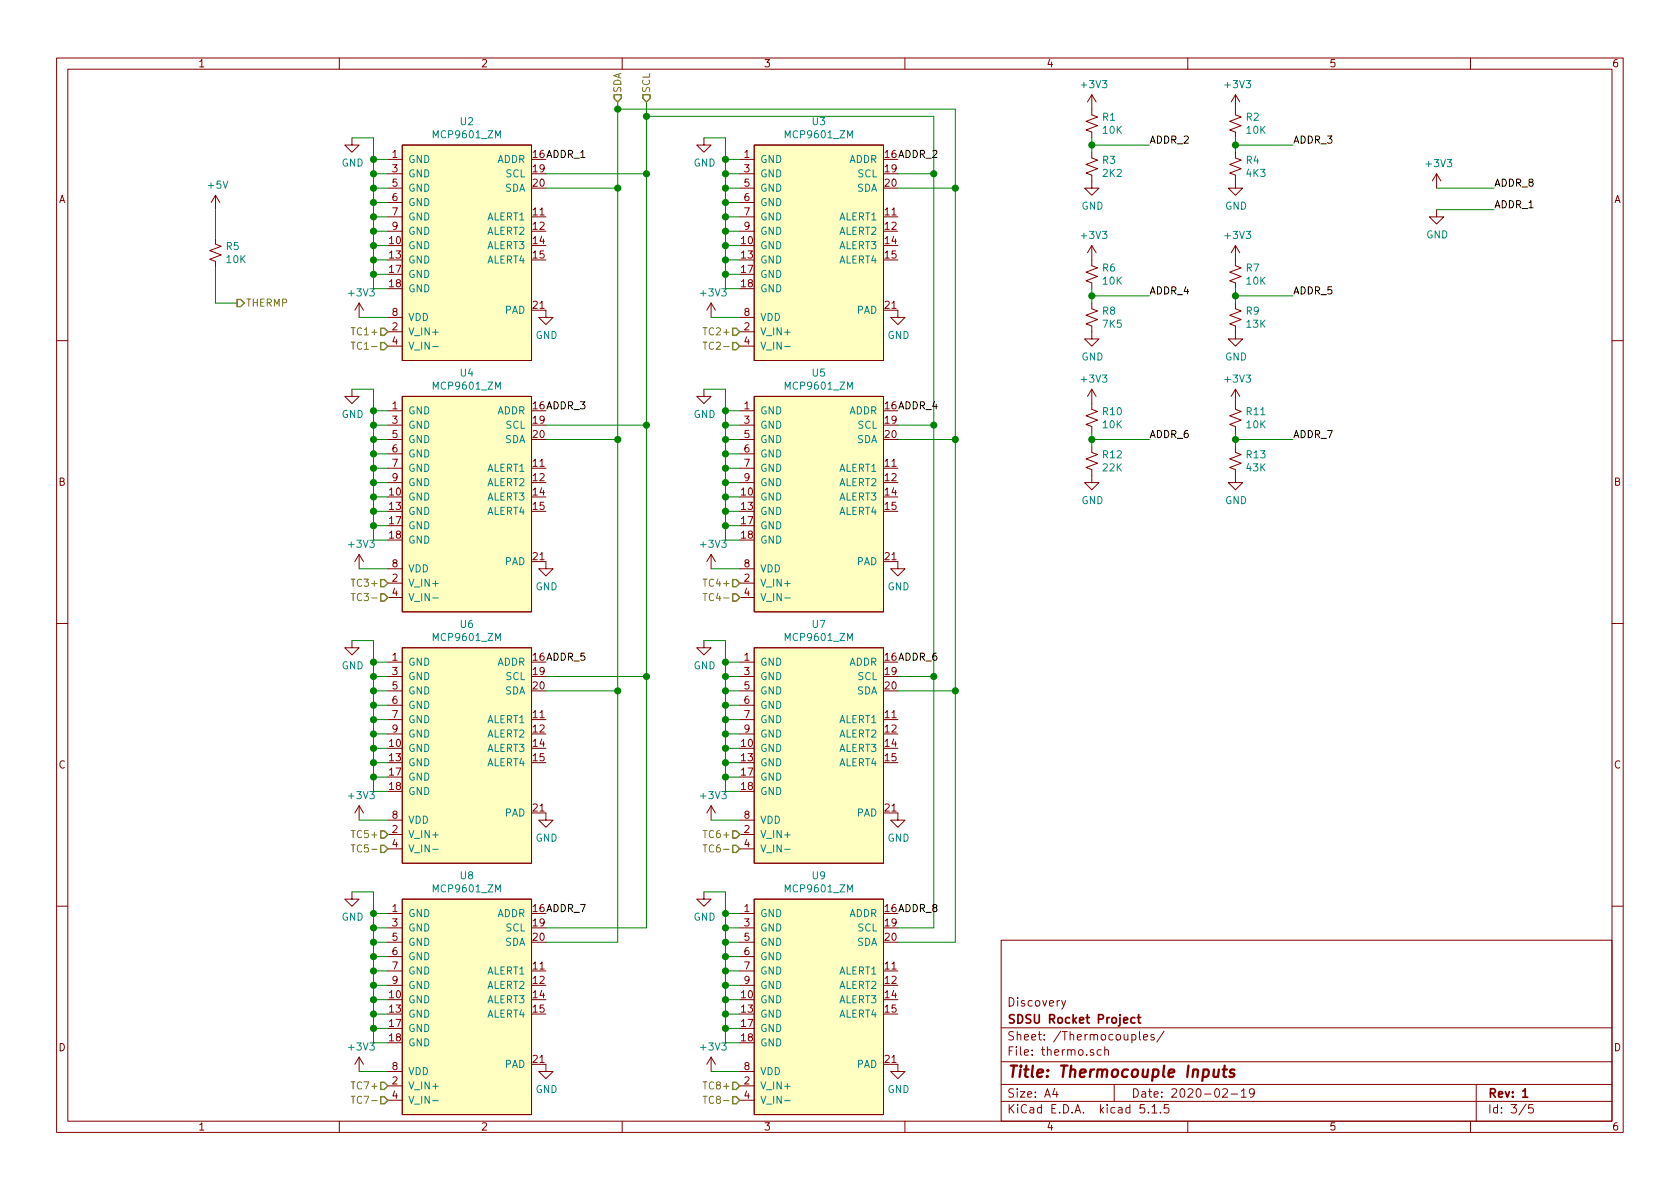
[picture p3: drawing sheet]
EESchema Schematic File Version 4
EELAYER 30 0
EELAYER END
$Descr A4 11693 8268
encoding utf-8
Sheet 3 5
Title "Thermocouple Inputs"
Date "2020-02-19"
Rev "1"
Comp "SDSU Rocket Project"
Comment1 "Discovery"
Comment2 ""
Comment3 ""
Comment4 ""
$EndDescr
$Comp
L thermocouple-board-rescue:MCP9601_ZM-mcb U2
U 1 1
P 3250 1250
AR Path="/5E1FFA2C" Ref="U2"  Part="1" 
AR Path="/5E1D9404/5E1FFA2C" Ref="U2"  Part="1" 
F 0 "U2" H 3250 1665 50  0000 C CNN
F 1 "MCP9601_ZM" H 3250 1574 50  0000 C CNN
F 2 "Package_DFN_QFN:QFN-20-1EP_5x5mm_P0.65mm_EP3.35x3.35mm" H 3250 1250 50  0001 C CNN
F 3 "" H 3250 1250 50  0001 C CNN
	1    3250 1250
	1    0    0    -1  
$EndComp
$Comp
L power:+3V3 #PWR022
U 1 1
P 2500 2200
F 0 "#PWR022" H 2500 2050 50  0001 C CNN
F 1 "+3V3" H 2515 2373 50  0000 C CNN
F 2 "" H 2500 2200 50  0001 C CNN
F 3 "" H 2500 2200 50  0001 C CNN
	1    2500 2200
	1    0    0    -1  
$EndComp
Wire Wire Line
	2500 2200 2700 2200
Wire Wire Line
	2700 2000 2600 2000
Wire Wire Line
	2600 2000 2600 1900
Wire Wire Line
	2600 950  2450 950 
Wire Wire Line
	2700 1100 2600 1100
Connection ~ 2600 1100
Wire Wire Line
	2600 1100 2600 950 
Wire Wire Line
	2700 1200 2600 1200
Connection ~ 2600 1200
Wire Wire Line
	2600 1200 2600 1100
Wire Wire Line
	2700 1300 2600 1300
Connection ~ 2600 1300
Wire Wire Line
	2600 1300 2600 1200
Wire Wire Line
	2700 1400 2600 1400
Connection ~ 2600 1400
Wire Wire Line
	2600 1400 2600 1300
Wire Wire Line
	2700 1500 2600 1500
Connection ~ 2600 1500
Wire Wire Line
	2600 1500 2600 1400
Wire Wire Line
	2700 1600 2600 1600
Connection ~ 2600 1600
Wire Wire Line
	2600 1600 2600 1500
Wire Wire Line
	2700 1700 2600 1700
Connection ~ 2600 1700
Wire Wire Line
	2600 1700 2600 1600
Wire Wire Line
	2700 1800 2600 1800
Connection ~ 2600 1800
Wire Wire Line
	2600 1800 2600 1700
Wire Wire Line
	2700 1900 2600 1900
Connection ~ 2600 1900
Wire Wire Line
	2600 1900 2600 1800
$Comp
L power:GND #PWR013
U 1 1
P 2450 950
F 0 "#PWR013" H 2450 700 50  0001 C CNN
F 1 "GND" H 2455 777 50  0000 C CNN
F 2 "" H 2450 950 50  0001 C CNN
F 3 "" H 2450 950 50  0001 C CNN
	1    2450 950 
	1    0    0    -1  
$EndComp
$Comp
L Device:R_Small_US R5
U 1 1
P 1500 1750
F 0 "R5" H 1568 1796 50  0000 L CNN
F 1 "10K" H 1568 1705 50  0000 L CNN
F 2 "Resistor_SMD:R_1206_3216Metric_Pad1.42x1.75mm_HandSolder" H 1500 1750 50  0001 C CNN
F 3 "~" H 1500 1750 50  0001 C CNN
	1    1500 1750
	1    0    0    -1  
$EndComp
Wire Wire Line
	1500 1650 1500 1450
$Comp
L power:+5V #PWR018
U 1 1
P 1500 1450
F 0 "#PWR018" H 1500 1300 50  0001 C CNN
F 1 "+5V" H 1515 1623 50  0000 C CNN
F 2 "" H 1500 1450 50  0001 C CNN
F 3 "" H 1500 1450 50  0001 C CNN
	1    1500 1450
	1    0    0    -1  
$EndComp
Wire Wire Line
	1500 1850 1500 2100
Wire Wire Line
	1500 2100 1650 2100
Text HLabel 1650 2100 2    50   Output ~ 0
THERMP
Text HLabel 4300 700  1    50   Input ~ 0
SDA
Text HLabel 4500 700  1    50   Input ~ 0
SCL
$Comp
L thermocouple-board-rescue:MCP9601_ZM-mcb U4
U 1 1
P 3250 3000
AR Path="/5E48DAFD" Ref="U4"  Part="1" 
AR Path="/5E1D9404/5E48DAFD" Ref="U4"  Part="1" 
F 0 "U4" H 3250 3415 50  0000 C CNN
F 1 "MCP9601_ZM" H 3250 3324 50  0000 C CNN
F 2 "Package_DFN_QFN:QFN-20-1EP_5x5mm_P0.65mm_EP3.35x3.35mm" H 3250 3000 50  0001 C CNN
F 3 "" H 3250 3000 50  0001 C CNN
	1    3250 3000
	1    0    0    -1  
$EndComp
$Comp
L power:+3V3 #PWR032
U 1 1
P 2500 3950
F 0 "#PWR032" H 2500 3800 50  0001 C CNN
F 1 "+3V3" H 2515 4123 50  0000 C CNN
F 2 "" H 2500 3950 50  0001 C CNN
F 3 "" H 2500 3950 50  0001 C CNN
	1    2500 3950
	1    0    0    -1  
$EndComp
Wire Wire Line
	2500 3950 2700 3950
Wire Wire Line
	2700 3750 2600 3750
Wire Wire Line
	2600 3750 2600 3650
Wire Wire Line
	2600 2700 2450 2700
Wire Wire Line
	2700 2850 2600 2850
Connection ~ 2600 2850
Wire Wire Line
	2600 2850 2600 2700
Wire Wire Line
	2700 2950 2600 2950
Connection ~ 2600 2950
Wire Wire Line
	2600 2950 2600 2850
Wire Wire Line
	2700 3050 2600 3050
Connection ~ 2600 3050
Wire Wire Line
	2600 3050 2600 2950
Wire Wire Line
	2700 3150 2600 3150
Connection ~ 2600 3150
Wire Wire Line
	2600 3150 2600 3050
Wire Wire Line
	2700 3250 2600 3250
Connection ~ 2600 3250
Wire Wire Line
	2600 3250 2600 3150
Wire Wire Line
	2700 3350 2600 3350
Connection ~ 2600 3350
Wire Wire Line
	2600 3350 2600 3250
Wire Wire Line
	2700 3450 2600 3450
Connection ~ 2600 3450
Wire Wire Line
	2600 3450 2600 3350
Wire Wire Line
	2700 3550 2600 3550
Connection ~ 2600 3550
Wire Wire Line
	2600 3550 2600 3450
Wire Wire Line
	2700 3650 2600 3650
Connection ~ 2600 3650
Wire Wire Line
	2600 3650 2600 3550
$Comp
L power:GND #PWR026
U 1 1
P 2450 2700
F 0 "#PWR026" H 2450 2450 50  0001 C CNN
F 1 "GND" H 2455 2527 50  0000 C CNN
F 2 "" H 2450 2700 50  0001 C CNN
F 3 "" H 2450 2700 50  0001 C CNN
	1    2450 2700
	1    0    0    -1  
$EndComp
$Comp
L thermocouple-board-rescue:MCP9601_ZM-mcb U6
U 1 1
P 3250 4750
AR Path="/5E48FD8F" Ref="U6"  Part="1" 
AR Path="/5E1D9404/5E48FD8F" Ref="U6"  Part="1" 
F 0 "U6" H 3250 5165 50  0000 C CNN
F 1 "MCP9601_ZM" H 3250 5074 50  0000 C CNN
F 2 "Package_DFN_QFN:QFN-20-1EP_5x5mm_P0.65mm_EP3.35x3.35mm" H 3250 4750 50  0001 C CNN
F 3 "" H 3250 4750 50  0001 C CNN
	1    3250 4750
	1    0    0    -1  
$EndComp
$Comp
L power:+3V3 #PWR036
U 1 1
P 2500 5700
F 0 "#PWR036" H 2500 5550 50  0001 C CNN
F 1 "+3V3" H 2515 5873 50  0000 C CNN
F 2 "" H 2500 5700 50  0001 C CNN
F 3 "" H 2500 5700 50  0001 C CNN
	1    2500 5700
	1    0    0    -1  
$EndComp
Wire Wire Line
	2500 5700 2700 5700
Wire Wire Line
	2700 5500 2600 5500
Wire Wire Line
	2600 5500 2600 5400
Wire Wire Line
	2600 4450 2450 4450
Wire Wire Line
	2700 4600 2600 4600
Connection ~ 2600 4600
Wire Wire Line
	2600 4600 2600 4450
Wire Wire Line
	2700 4700 2600 4700
Connection ~ 2600 4700
Wire Wire Line
	2600 4700 2600 4600
Wire Wire Line
	2700 4800 2600 4800
Connection ~ 2600 4800
Wire Wire Line
	2600 4800 2600 4700
Wire Wire Line
	2700 4900 2600 4900
Connection ~ 2600 4900
Wire Wire Line
	2600 4900 2600 4800
Wire Wire Line
	2700 5000 2600 5000
Connection ~ 2600 5000
Wire Wire Line
	2600 5000 2600 4900
Wire Wire Line
	2700 5100 2600 5100
Connection ~ 2600 5100
Wire Wire Line
	2600 5100 2600 5000
Wire Wire Line
	2700 5200 2600 5200
Connection ~ 2600 5200
Wire Wire Line
	2600 5200 2600 5100
Wire Wire Line
	2700 5300 2600 5300
Connection ~ 2600 5300
Wire Wire Line
	2600 5300 2600 5200
Wire Wire Line
	2700 5400 2600 5400
Connection ~ 2600 5400
Wire Wire Line
	2600 5400 2600 5300
$Comp
L power:GND #PWR034
U 1 1
P 2450 4450
F 0 "#PWR034" H 2450 4200 50  0001 C CNN
F 1 "GND" H 2455 4277 50  0000 C CNN
F 2 "" H 2450 4450 50  0001 C CNN
F 3 "" H 2450 4450 50  0001 C CNN
	1    2450 4450
	1    0    0    -1  
$EndComp
$Comp
L thermocouple-board-rescue:MCP9601_ZM-mcb U8
U 1 1
P 3250 6500
AR Path="/5E491D78" Ref="U8"  Part="1" 
AR Path="/5E1D9404/5E491D78" Ref="U8"  Part="1" 
F 0 "U8" H 3250 6915 50  0000 C CNN
F 1 "MCP9601_ZM" H 3250 6824 50  0000 C CNN
F 2 "Package_DFN_QFN:QFN-20-1EP_5x5mm_P0.65mm_EP3.35x3.35mm" H 3250 6500 50  0001 C CNN
F 3 "" H 3250 6500 50  0001 C CNN
	1    3250 6500
	1    0    0    -1  
$EndComp
$Comp
L power:+3V3 #PWR040
U 1 1
P 2500 7450
F 0 "#PWR040" H 2500 7300 50  0001 C CNN
F 1 "+3V3" H 2515 7623 50  0000 C CNN
F 2 "" H 2500 7450 50  0001 C CNN
F 3 "" H 2500 7450 50  0001 C CNN
	1    2500 7450
	1    0    0    -1  
$EndComp
Wire Wire Line
	2500 7450 2700 7450
Wire Wire Line
	2700 7250 2600 7250
Wire Wire Line
	2600 7250 2600 7150
Wire Wire Line
	2600 6200 2450 6200
Wire Wire Line
	2700 6350 2600 6350
Connection ~ 2600 6350
Wire Wire Line
	2600 6350 2600 6200
Wire Wire Line
	2700 6450 2600 6450
Connection ~ 2600 6450
Wire Wire Line
	2600 6450 2600 6350
Wire Wire Line
	2700 6550 2600 6550
Connection ~ 2600 6550
Wire Wire Line
	2600 6550 2600 6450
Wire Wire Line
	2700 6650 2600 6650
Connection ~ 2600 6650
Wire Wire Line
	2600 6650 2600 6550
Wire Wire Line
	2700 6750 2600 6750
Connection ~ 2600 6750
Wire Wire Line
	2600 6750 2600 6650
Wire Wire Line
	2700 6850 2600 6850
Connection ~ 2600 6850
Wire Wire Line
	2600 6850 2600 6750
Wire Wire Line
	2700 6950 2600 6950
Connection ~ 2600 6950
Wire Wire Line
	2600 6950 2600 6850
Wire Wire Line
	2700 7050 2600 7050
Connection ~ 2600 7050
Wire Wire Line
	2600 7050 2600 6950
Wire Wire Line
	2700 7150 2600 7150
Connection ~ 2600 7150
Wire Wire Line
	2600 7150 2600 7050
$Comp
L power:GND #PWR038
U 1 1
P 2450 6200
F 0 "#PWR038" H 2450 5950 50  0001 C CNN
F 1 "GND" H 2455 6027 50  0000 C CNN
F 2 "" H 2450 6200 50  0001 C CNN
F 3 "" H 2450 6200 50  0001 C CNN
	1    2450 6200
	1    0    0    -1  
$EndComp
$Comp
L power:+3V3 #PWR023
U 1 1
P 4950 2200
F 0 "#PWR023" H 4950 2050 50  0001 C CNN
F 1 "+3V3" H 4965 2373 50  0000 C CNN
F 2 "" H 4950 2200 50  0001 C CNN
F 3 "" H 4950 2200 50  0001 C CNN
	1    4950 2200
	1    0    0    -1  
$EndComp
Wire Wire Line
	4950 2200 5150 2200
Wire Wire Line
	5150 2000 5050 2000
Wire Wire Line
	5050 2000 5050 1900
Wire Wire Line
	5050 950  4900 950 
Wire Wire Line
	5150 1100 5050 1100
Connection ~ 5050 1100
Wire Wire Line
	5050 1100 5050 950 
Wire Wire Line
	5150 1200 5050 1200
Connection ~ 5050 1200
Wire Wire Line
	5050 1200 5050 1100
Wire Wire Line
	5150 1300 5050 1300
Connection ~ 5050 1300
Wire Wire Line
	5050 1300 5050 1200
Wire Wire Line
	5150 1400 5050 1400
Connection ~ 5050 1400
Wire Wire Line
	5050 1400 5050 1300
Wire Wire Line
	5150 1500 5050 1500
Connection ~ 5050 1500
Wire Wire Line
	5050 1500 5050 1400
Wire Wire Line
	5150 1600 5050 1600
Connection ~ 5050 1600
Wire Wire Line
	5050 1600 5050 1500
Wire Wire Line
	5150 1700 5050 1700
Connection ~ 5050 1700
Wire Wire Line
	5050 1700 5050 1600
Wire Wire Line
	5150 1800 5050 1800
Connection ~ 5050 1800
Wire Wire Line
	5050 1800 5050 1700
Wire Wire Line
	5150 1900 5050 1900
Connection ~ 5050 1900
Wire Wire Line
	5050 1900 5050 1800
$Comp
L power:GND #PWR014
U 1 1
P 4900 950
F 0 "#PWR014" H 4900 700 50  0001 C CNN
F 1 "GND" H 4905 777 50  0000 C CNN
F 2 "" H 4900 950 50  0001 C CNN
F 3 "" H 4900 950 50  0001 C CNN
	1    4900 950 
	1    0    0    -1  
$EndComp
$Comp
L thermocouple-board-rescue:MCP9601_ZM-mcb U5
U 1 1
P 5700 3000
AR Path="/5E49F187" Ref="U5"  Part="1" 
AR Path="/5E1D9404/5E49F187" Ref="U5"  Part="1" 
F 0 "U5" H 5700 3415 50  0000 C CNN
F 1 "MCP9601_ZM" H 5700 3324 50  0000 C CNN
F 2 "Package_DFN_QFN:QFN-20-1EP_5x5mm_P0.65mm_EP3.35x3.35mm" H 5700 3000 50  0001 C CNN
F 3 "" H 5700 3000 50  0001 C CNN
	1    5700 3000
	1    0    0    -1  
$EndComp
$Comp
L power:+3V3 #PWR033
U 1 1
P 4950 3950
F 0 "#PWR033" H 4950 3800 50  0001 C CNN
F 1 "+3V3" H 4965 4123 50  0000 C CNN
F 2 "" H 4950 3950 50  0001 C CNN
F 3 "" H 4950 3950 50  0001 C CNN
	1    4950 3950
	1    0    0    -1  
$EndComp
Wire Wire Line
	4950 3950 5150 3950
Wire Wire Line
	5150 3750 5050 3750
Wire Wire Line
	5050 3750 5050 3650
Wire Wire Line
	5050 2700 4900 2700
Wire Wire Line
	5150 2850 5050 2850
Connection ~ 5050 2850
Wire Wire Line
	5050 2850 5050 2700
Wire Wire Line
	5150 2950 5050 2950
Connection ~ 5050 2950
Wire Wire Line
	5050 2950 5050 2850
Wire Wire Line
	5150 3050 5050 3050
Connection ~ 5050 3050
Wire Wire Line
	5050 3050 5050 2950
Wire Wire Line
	5150 3150 5050 3150
Connection ~ 5050 3150
Wire Wire Line
	5050 3150 5050 3050
Wire Wire Line
	5150 3250 5050 3250
Connection ~ 5050 3250
Wire Wire Line
	5050 3250 5050 3150
Wire Wire Line
	5150 3350 5050 3350
Connection ~ 5050 3350
Wire Wire Line
	5050 3350 5050 3250
Wire Wire Line
	5150 3450 5050 3450
Connection ~ 5050 3450
Wire Wire Line
	5050 3450 5050 3350
Wire Wire Line
	5150 3550 5050 3550
Connection ~ 5050 3550
Wire Wire Line
	5050 3550 5050 3450
Wire Wire Line
	5150 3650 5050 3650
Connection ~ 5050 3650
Wire Wire Line
	5050 3650 5050 3550
$Comp
L power:GND #PWR027
U 1 1
P 4900 2700
F 0 "#PWR027" H 4900 2450 50  0001 C CNN
F 1 "GND" H 4905 2527 50  0000 C CNN
F 2 "" H 4900 2700 50  0001 C CNN
F 3 "" H 4900 2700 50  0001 C CNN
	1    4900 2700
	1    0    0    -1  
$EndComp
$Comp
L thermocouple-board-rescue:MCP9601_ZM-mcb U7
U 1 1
P 5700 4750
AR Path="/5E4A4E17" Ref="U7"  Part="1" 
AR Path="/5E1D9404/5E4A4E17" Ref="U7"  Part="1" 
F 0 "U7" H 5700 5165 50  0000 C CNN
F 1 "MCP9601_ZM" H 5700 5074 50  0000 C CNN
F 2 "Package_DFN_QFN:QFN-20-1EP_5x5mm_P0.65mm_EP3.35x3.35mm" H 5700 4750 50  0001 C CNN
F 3 "" H 5700 4750 50  0001 C CNN
	1    5700 4750
	1    0    0    -1  
$EndComp
$Comp
L power:+3V3 #PWR037
U 1 1
P 4950 5700
F 0 "#PWR037" H 4950 5550 50  0001 C CNN
F 1 "+3V3" H 4965 5873 50  0000 C CNN
F 2 "" H 4950 5700 50  0001 C CNN
F 3 "" H 4950 5700 50  0001 C CNN
	1    4950 5700
	1    0    0    -1  
$EndComp
Wire Wire Line
	4950 5700 5150 5700
Wire Wire Line
	5150 5500 5050 5500
Wire Wire Line
	5050 5500 5050 5400
Wire Wire Line
	5050 4450 4900 4450
Wire Wire Line
	5150 4600 5050 4600
Connection ~ 5050 4600
Wire Wire Line
	5050 4600 5050 4450
Wire Wire Line
	5150 4700 5050 4700
Connection ~ 5050 4700
Wire Wire Line
	5050 4700 5050 4600
Wire Wire Line
	5150 4800 5050 4800
Connection ~ 5050 4800
Wire Wire Line
	5050 4800 5050 4700
Wire Wire Line
	5150 4900 5050 4900
Connection ~ 5050 4900
Wire Wire Line
	5050 4900 5050 4800
Wire Wire Line
	5150 5000 5050 5000
Connection ~ 5050 5000
Wire Wire Line
	5050 5000 5050 4900
Wire Wire Line
	5150 5100 5050 5100
Connection ~ 5050 5100
Wire Wire Line
	5050 5100 5050 5000
Wire Wire Line
	5150 5200 5050 5200
Connection ~ 5050 5200
Wire Wire Line
	5050 5200 5050 5100
Wire Wire Line
	5150 5300 5050 5300
Connection ~ 5050 5300
Wire Wire Line
	5050 5300 5050 5200
Wire Wire Line
	5150 5400 5050 5400
Connection ~ 5050 5400
Wire Wire Line
	5050 5400 5050 5300
$Comp
L power:GND #PWR035
U 1 1
P 4900 4450
F 0 "#PWR035" H 4900 4200 50  0001 C CNN
F 1 "GND" H 4905 4277 50  0000 C CNN
F 2 "" H 4900 4450 50  0001 C CNN
F 3 "" H 4900 4450 50  0001 C CNN
	1    4900 4450
	1    0    0    -1  
$EndComp
$Comp
L thermocouple-board-rescue:MCP9601_ZM-mcb U9
U 1 1
P 5700 6500
AR Path="/5E4AAAFA" Ref="U9"  Part="1" 
AR Path="/5E1D9404/5E4AAAFA" Ref="U9"  Part="1" 
F 0 "U9" H 5700 6915 50  0000 C CNN
F 1 "MCP9601_ZM" H 5700 6824 50  0000 C CNN
F 2 "Package_DFN_QFN:QFN-20-1EP_5x5mm_P0.65mm_EP3.35x3.35mm" H 5700 6500 50  0001 C CNN
F 3 "" H 5700 6500 50  0001 C CNN
	1    5700 6500
	1    0    0    -1  
$EndComp
$Comp
L power:+3V3 #PWR041
U 1 1
P 4950 7450
F 0 "#PWR041" H 4950 7300 50  0001 C CNN
F 1 "+3V3" H 4965 7623 50  0000 C CNN
F 2 "" H 4950 7450 50  0001 C CNN
F 3 "" H 4950 7450 50  0001 C CNN
	1    4950 7450
	1    0    0    -1  
$EndComp
Wire Wire Line
	4950 7450 5150 7450
Wire Wire Line
	5150 7250 5050 7250
Wire Wire Line
	5050 7250 5050 7150
Wire Wire Line
	5050 6200 4900 6200
Wire Wire Line
	5150 6350 5050 6350
Connection ~ 5050 6350
Wire Wire Line
	5050 6350 5050 6200
Wire Wire Line
	5150 6450 5050 6450
Connection ~ 5050 6450
Wire Wire Line
	5050 6450 5050 6350
Wire Wire Line
	5150 6550 5050 6550
Connection ~ 5050 6550
Wire Wire Line
	5050 6550 5050 6450
Wire Wire Line
	5150 6650 5050 6650
Connection ~ 5050 6650
Wire Wire Line
	5050 6650 5050 6550
Wire Wire Line
	5150 6750 5050 6750
Connection ~ 5050 6750
Wire Wire Line
	5050 6750 5050 6650
Wire Wire Line
	5150 6850 5050 6850
Connection ~ 5050 6850
Wire Wire Line
	5050 6850 5050 6750
Wire Wire Line
	5150 6950 5050 6950
Connection ~ 5050 6950
Wire Wire Line
	5050 6950 5050 6850
Wire Wire Line
	5150 7050 5050 7050
Connection ~ 5050 7050
Wire Wire Line
	5050 7050 5050 6950
Wire Wire Line
	5150 7150 5050 7150
Connection ~ 5050 7150
Wire Wire Line
	5050 7150 5050 7050
$Comp
L power:GND #PWR039
U 1 1
P 4900 6200
F 0 "#PWR039" H 4900 5950 50  0001 C CNN
F 1 "GND" H 4905 6027 50  0000 C CNN
F 2 "" H 4900 6200 50  0001 C CNN
F 3 "" H 4900 6200 50  0001 C CNN
	1    4900 6200
	1    0    0    -1  
$EndComp
Wire Wire Line
	4300 700  4300 750 
Wire Wire Line
	4300 6550 3800 6550
Wire Wire Line
	3800 4800 4300 4800
Connection ~ 4300 4800
Wire Wire Line
	4300 4800 4300 6550
Wire Wire Line
	3800 3050 4300 3050
Connection ~ 4300 3050
Wire Wire Line
	4300 3050 4300 4800
Wire Wire Line
	3800 1300 4300 1300
Connection ~ 4300 1300
Wire Wire Line
	4300 1300 4300 3050
Wire Wire Line
	4500 700  4500 800 
Wire Wire Line
	4500 6450 3800 6450
Wire Wire Line
	3800 4700 4500 4700
Connection ~ 4500 4700
Wire Wire Line
	4500 4700 4500 6450
Wire Wire Line
	3800 2950 4500 2950
Connection ~ 4500 2950
Wire Wire Line
	4500 2950 4500 4700
Wire Wire Line
	3800 1200 4500 1200
Connection ~ 4500 1200
Wire Wire Line
	4500 1200 4500 2950
Connection ~ 4300 750 
Wire Wire Line
	4300 750  4300 1300
Wire Wire Line
	6650 750  6650 1300
Wire Wire Line
	4300 750  6650 750 
Wire Wire Line
	6250 6550 6650 6550
Wire Wire Line
	4500 800  6500 800 
Wire Wire Line
	6500 800  6500 1200
Wire Wire Line
	6500 6450 6250 6450
Connection ~ 4500 800 
Wire Wire Line
	4500 800  4500 1200
Wire Wire Line
	6250 4800 6650 4800
Connection ~ 6650 4800
Wire Wire Line
	6650 4800 6650 6550
Wire Wire Line
	6250 3050 6650 3050
Connection ~ 6650 3050
Wire Wire Line
	6650 3050 6650 4800
Wire Wire Line
	6250 4700 6500 4700
Connection ~ 6500 4700
Wire Wire Line
	6500 4700 6500 6450
Wire Wire Line
	6250 2950 6500 2950
Connection ~ 6500 2950
Wire Wire Line
	6500 2950 6500 4700
Wire Wire Line
	6250 1300 6650 1300
Connection ~ 6650 1300
Wire Wire Line
	6650 1300 6650 3050
Wire Wire Line
	6250 1200 6500 1200
Connection ~ 6500 1200
Wire Wire Line
	6500 1200 6500 2950
Text Label 3800 2850 0    50   ~ 0
ADDR_3
Text Label 6250 2850 0    50   ~ 0
ADDR_4
Text Label 3800 4600 0    50   ~ 0
ADDR_5
Text Label 3800 1100 0    50   ~ 0
ADDR_1
Text Label 6250 1100 0    50   ~ 0
ADDR_2
Text Label 3800 6350 0    50   ~ 0
ADDR_7
Text Label 6250 6350 0    50   ~ 0
ADDR_8
$Comp
L power:+3V3 #PWR011
U 1 1
P 7600 750
F 0 "#PWR011" H 7600 600 50  0001 C CNN
F 1 "+3V3" H 7615 923 50  0000 C CNN
F 2 "" H 7600 750 50  0001 C CNN
F 3 "" H 7600 750 50  0001 C CNN
	1    7600 750 
	1    0    0    -1  
$EndComp
$Comp
L Device:R_Small_US R1
U 1 1
P 7600 850
F 0 "R1" H 7668 896 50  0000 L CNN
F 1 "10K" H 7668 805 50  0000 L CNN
F 2 "Resistor_SMD:R_1206_3216Metric_Pad1.42x1.75mm_HandSolder" H 7600 850 50  0001 C CNN
F 3 "~" H 7600 850 50  0001 C CNN
	1    7600 850 
	1    0    0    -1  
$EndComp
$Comp
L Device:R_Small_US R3
U 1 1
P 7600 1150
F 0 "R3" H 7668 1196 50  0000 L CNN
F 1 "2K2" H 7668 1105 50  0000 L CNN
F 2 "Resistor_SMD:R_1206_3216Metric_Pad1.42x1.75mm_HandSolder" H 7600 1150 50  0001 C CNN
F 3 "~" H 7600 1150 50  0001 C CNN
	1    7600 1150
	1    0    0    -1  
$EndComp
$Comp
L power:GND #PWR015
U 1 1
P 7600 1250
F 0 "#PWR015" H 7600 1000 50  0001 C CNN
F 1 "GND" H 7605 1077 50  0000 C CNN
F 2 "" H 7600 1250 50  0001 C CNN
F 3 "" H 7600 1250 50  0001 C CNN
	1    7600 1250
	1    0    0    -1  
$EndComp
Wire Wire Line
	7600 950  7600 1000
Wire Wire Line
	7600 1000 8000 1000
Connection ~ 7600 1000
Wire Wire Line
	7600 1000 7600 1050
Text Label 8000 1000 0    50   ~ 0
ADDR_2
$Comp
L power:+3V3 #PWR020
U 1 1
P 7600 1800
F 0 "#PWR020" H 7600 1650 50  0001 C CNN
F 1 "+3V3" H 7615 1973 50  0000 C CNN
F 2 "" H 7600 1800 50  0001 C CNN
F 3 "" H 7600 1800 50  0001 C CNN
	1    7600 1800
	1    0    0    -1  
$EndComp
$Comp
L Device:R_Small_US R6
U 1 1
P 7600 1900
F 0 "R6" H 7668 1946 50  0000 L CNN
F 1 "10K" H 7668 1855 50  0000 L CNN
F 2 "Resistor_SMD:R_1206_3216Metric_Pad1.42x1.75mm_HandSolder" H 7600 1900 50  0001 C CNN
F 3 "~" H 7600 1900 50  0001 C CNN
	1    7600 1900
	1    0    0    -1  
$EndComp
$Comp
L Device:R_Small_US R8
U 1 1
P 7600 2200
F 0 "R8" H 7668 2246 50  0000 L CNN
F 1 "7K5" H 7668 2155 50  0000 L CNN
F 2 "Resistor_SMD:R_1206_3216Metric_Pad1.42x1.75mm_HandSolder" H 7600 2200 50  0001 C CNN
F 3 "~" H 7600 2200 50  0001 C CNN
	1    7600 2200
	1    0    0    -1  
$EndComp
$Comp
L power:GND #PWR024
U 1 1
P 7600 2300
F 0 "#PWR024" H 7600 2050 50  0001 C CNN
F 1 "GND" H 7605 2127 50  0000 C CNN
F 2 "" H 7600 2300 50  0001 C CNN
F 3 "" H 7600 2300 50  0001 C CNN
	1    7600 2300
	1    0    0    -1  
$EndComp
Wire Wire Line
	7600 2000 7600 2050
Wire Wire Line
	7600 2050 8000 2050
Connection ~ 7600 2050
Wire Wire Line
	7600 2050 7600 2100
Text Label 8000 2050 0    50   ~ 0
ADDR_4
$Comp
L power:+3V3 #PWR028
U 1 1
P 7600 2800
F 0 "#PWR028" H 7600 2650 50  0001 C CNN
F 1 "+3V3" H 7615 2973 50  0000 C CNN
F 2 "" H 7600 2800 50  0001 C CNN
F 3 "" H 7600 2800 50  0001 C CNN
	1    7600 2800
	1    0    0    -1  
$EndComp
$Comp
L Device:R_Small_US R10
U 1 1
P 7600 2900
F 0 "R10" H 7668 2946 50  0000 L CNN
F 1 "10K" H 7668 2855 50  0000 L CNN
F 2 "Resistor_SMD:R_1206_3216Metric_Pad1.42x1.75mm_HandSolder" H 7600 2900 50  0001 C CNN
F 3 "~" H 7600 2900 50  0001 C CNN
	1    7600 2900
	1    0    0    -1  
$EndComp
$Comp
L Device:R_Small_US R12
U 1 1
P 7600 3200
F 0 "R12" H 7668 3246 50  0000 L CNN
F 1 "22K" H 7668 3155 50  0000 L CNN
F 2 "Resistor_SMD:R_1206_3216Metric_Pad1.42x1.75mm_HandSolder" H 7600 3200 50  0001 C CNN
F 3 "~" H 7600 3200 50  0001 C CNN
	1    7600 3200
	1    0    0    -1  
$EndComp
$Comp
L power:GND #PWR030
U 1 1
P 7600 3300
F 0 "#PWR030" H 7600 3050 50  0001 C CNN
F 1 "GND" H 7605 3127 50  0000 C CNN
F 2 "" H 7600 3300 50  0001 C CNN
F 3 "" H 7600 3300 50  0001 C CNN
	1    7600 3300
	1    0    0    -1  
$EndComp
Wire Wire Line
	7600 3000 7600 3050
Wire Wire Line
	7600 3050 8000 3050
Connection ~ 7600 3050
Wire Wire Line
	7600 3050 7600 3100
$Comp
L power:+3V3 #PWR012
U 1 1
P 8600 750
F 0 "#PWR012" H 8600 600 50  0001 C CNN
F 1 "+3V3" H 8615 923 50  0000 C CNN
F 2 "" H 8600 750 50  0001 C CNN
F 3 "" H 8600 750 50  0001 C CNN
	1    8600 750 
	1    0    0    -1  
$EndComp
$Comp
L Device:R_Small_US R2
U 1 1
P 8600 850
F 0 "R2" H 8668 896 50  0000 L CNN
F 1 "10K" H 8668 805 50  0000 L CNN
F 2 "Resistor_SMD:R_1206_3216Metric_Pad1.42x1.75mm_HandSolder" H 8600 850 50  0001 C CNN
F 3 "~" H 8600 850 50  0001 C CNN
	1    8600 850 
	1    0    0    -1  
$EndComp
$Comp
L Device:R_Small_US R4
U 1 1
P 8600 1150
F 0 "R4" H 8668 1196 50  0000 L CNN
F 1 "4K3" H 8668 1105 50  0000 L CNN
F 2 "Resistor_SMD:R_1206_3216Metric_Pad1.42x1.75mm_HandSolder" H 8600 1150 50  0001 C CNN
F 3 "~" H 8600 1150 50  0001 C CNN
	1    8600 1150
	1    0    0    -1  
$EndComp
$Comp
L power:GND #PWR016
U 1 1
P 8600 1250
F 0 "#PWR016" H 8600 1000 50  0001 C CNN
F 1 "GND" H 8605 1077 50  0000 C CNN
F 2 "" H 8600 1250 50  0001 C CNN
F 3 "" H 8600 1250 50  0001 C CNN
	1    8600 1250
	1    0    0    -1  
$EndComp
Wire Wire Line
	8600 950  8600 1000
Wire Wire Line
	8600 1000 9000 1000
Connection ~ 8600 1000
Wire Wire Line
	8600 1000 8600 1050
Text Label 9000 1000 0    50   ~ 0
ADDR_3
$Comp
L power:+3V3 #PWR021
U 1 1
P 8600 1800
F 0 "#PWR021" H 8600 1650 50  0001 C CNN
F 1 "+3V3" H 8615 1973 50  0000 C CNN
F 2 "" H 8600 1800 50  0001 C CNN
F 3 "" H 8600 1800 50  0001 C CNN
	1    8600 1800
	1    0    0    -1  
$EndComp
$Comp
L Device:R_Small_US R7
U 1 1
P 8600 1900
F 0 "R7" H 8668 1946 50  0000 L CNN
F 1 "10K" H 8668 1855 50  0000 L CNN
F 2 "Resistor_SMD:R_1206_3216Metric_Pad1.42x1.75mm_HandSolder" H 8600 1900 50  0001 C CNN
F 3 "~" H 8600 1900 50  0001 C CNN
	1    8600 1900
	1    0    0    -1  
$EndComp
$Comp
L Device:R_Small_US R9
U 1 1
P 8600 2200
F 0 "R9" H 8668 2246 50  0000 L CNN
F 1 "13K" H 8668 2155 50  0000 L CNN
F 2 "Resistor_SMD:R_1206_3216Metric_Pad1.42x1.75mm_HandSolder" H 8600 2200 50  0001 C CNN
F 3 "~" H 8600 2200 50  0001 C CNN
	1    8600 2200
	1    0    0    -1  
$EndComp
$Comp
L power:GND #PWR025
U 1 1
P 8600 2300
F 0 "#PWR025" H 8600 2050 50  0001 C CNN
F 1 "GND" H 8605 2127 50  0000 C CNN
F 2 "" H 8600 2300 50  0001 C CNN
F 3 "" H 8600 2300 50  0001 C CNN
	1    8600 2300
	1    0    0    -1  
$EndComp
Wire Wire Line
	8600 2000 8600 2050
Wire Wire Line
	8600 2050 9000 2050
Connection ~ 8600 2050
Wire Wire Line
	8600 2050 8600 2100
Text Label 9000 2050 0    50   ~ 0
ADDR_5
$Comp
L power:+3V3 #PWR029
U 1 1
P 8600 2800
F 0 "#PWR029" H 8600 2650 50  0001 C CNN
F 1 "+3V3" H 8615 2973 50  0000 C CNN
F 2 "" H 8600 2800 50  0001 C CNN
F 3 "" H 8600 2800 50  0001 C CNN
	1    8600 2800
	1    0    0    -1  
$EndComp
$Comp
L Device:R_Small_US R11
U 1 1
P 8600 2900
F 0 "R11" H 8668 2946 50  0000 L CNN
F 1 "10K" H 8668 2855 50  0000 L CNN
F 2 "Resistor_SMD:R_1206_3216Metric_Pad1.42x1.75mm_HandSolder" H 8600 2900 50  0001 C CNN
F 3 "~" H 8600 2900 50  0001 C CNN
	1    8600 2900
	1    0    0    -1  
$EndComp
$Comp
L Device:R_Small_US R13
U 1 1
P 8600 3200
F 0 "R13" H 8668 3246 50  0000 L CNN
F 1 "43K" H 8668 3155 50  0000 L CNN
F 2 "Resistor_SMD:R_1206_3216Metric_Pad1.42x1.75mm_HandSolder" H 8600 3200 50  0001 C CNN
F 3 "~" H 8600 3200 50  0001 C CNN
	1    8600 3200
	1    0    0    -1  
$EndComp
$Comp
L power:GND #PWR031
U 1 1
P 8600 3300
F 0 "#PWR031" H 8600 3050 50  0001 C CNN
F 1 "GND" H 8605 3127 50  0000 C CNN
F 2 "" H 8600 3300 50  0001 C CNN
F 3 "" H 8600 3300 50  0001 C CNN
	1    8600 3300
	1    0    0    -1  
$EndComp
Wire Wire Line
	8600 3000 8600 3050
Wire Wire Line
	8600 3050 9000 3050
Connection ~ 8600 3050
Wire Wire Line
	8600 3050 8600 3100
Text Label 9000 3050 0    50   ~ 0
ADDR_7
Text Label 10400 1450 0    50   ~ 0
ADDR_1
Text Label 10400 1300 0    50   ~ 0
ADDR_8
$Comp
L power:GND #PWR019
U 1 1
P 10000 1450
F 0 "#PWR019" H 10000 1200 50  0001 C CNN
F 1 "GND" H 10005 1277 50  0000 C CNN
F 2 "" H 10000 1450 50  0001 C CNN
F 3 "" H 10000 1450 50  0001 C CNN
	1    10000 1450
	1    0    0    -1  
$EndComp
Wire Wire Line
	10000 1450 10400 1450
$Comp
L power:+3V3 #PWR017
U 1 1
P 10000 1300
F 0 "#PWR017" H 10000 1150 50  0001 C CNN
F 1 "+3V3" H 10015 1473 50  0000 C CNN
F 2 "" H 10000 1300 50  0001 C CNN
F 3 "" H 10000 1300 50  0001 C CNN
	1    10000 1300
	1    0    0    -1  
$EndComp
Wire Wire Line
	10000 1300 10400 1300
Text HLabel 2700 2300 0    50   Input ~ 0
TC1+
Text HLabel 2700 4050 0    50   Input ~ 0
TC3+
Text HLabel 2700 5800 0    50   Input ~ 0
TC5+
Text HLabel 2700 7550 0    50   Input ~ 0
TC7+
Text HLabel 5150 2300 0    50   Input ~ 0
TC2+
Text HLabel 5150 4050 0    50   Input ~ 0
TC4+
Text HLabel 5150 5800 0    50   Input ~ 0
TC6+
Text HLabel 5150 7550 0    50   Input ~ 0
TC8+
Text HLabel 2700 2400 0    50   Input ~ 0
TC1-
Text HLabel 2700 4150 0    50   Input ~ 0
TC3-
Text HLabel 2700 5900 0    50   Input ~ 0
TC5-
Text HLabel 2700 7650 0    50   Input ~ 0
TC7-
Text HLabel 5150 7650 0    50   Input ~ 0
TC8-
Text HLabel 5150 5900 0    50   Input ~ 0
TC6-
Text HLabel 5150 4150 0    50   Input ~ 0
TC4-
Text HLabel 5150 2400 0    50   Input ~ 0
TC2-
Text Label 8000 3050 0    50   ~ 0
ADDR_6
Text Label 6250 4600 0    50   ~ 0
ADDR_6
$Comp
L thermocouple-board-rescue:MCP9601_ZM-mcb U3
U 1 1
P 5700 1250
AR Path="/5E49ACCB" Ref="U3"  Part="1" 
AR Path="/5E1D9404/5E49ACCB" Ref="U3"  Part="1" 
F 0 "U3" H 5700 1665 50  0000 C CNN
F 1 "MCP9601_ZM" H 5700 1574 50  0000 C CNN
F 2 "Package_DFN_QFN:QFN-20-1EP_5x5mm_P0.65mm_EP3.35x3.35mm" H 5700 1250 50  0001 C CNN
F 3 "" H 5700 1250 50  0001 C CNN
	1    5700 1250
	1    0    0    -1  
$EndComp
$Comp
L power:GND #PWR0102
U 1 1
P 3800 2150
F 0 "#PWR0102" H 3800 1900 50  0001 C CNN
F 1 "GND" H 3805 1977 50  0000 C CNN
F 2 "" H 3800 2150 50  0001 C CNN
F 3 "" H 3800 2150 50  0001 C CNN
	1    3800 2150
	1    0    0    -1  
$EndComp
$Comp
L power:GND #PWR0103
U 1 1
P 6250 2150
F 0 "#PWR0103" H 6250 1900 50  0001 C CNN
F 1 "GND" H 6255 1977 50  0000 C CNN
F 2 "" H 6250 2150 50  0001 C CNN
F 3 "" H 6250 2150 50  0001 C CNN
	1    6250 2150
	1    0    0    -1  
$EndComp
$Comp
L power:GND #PWR0104
U 1 1
P 3800 3900
F 0 "#PWR0104" H 3800 3650 50  0001 C CNN
F 1 "GND" H 3805 3727 50  0000 C CNN
F 2 "" H 3800 3900 50  0001 C CNN
F 3 "" H 3800 3900 50  0001 C CNN
	1    3800 3900
	1    0    0    -1  
$EndComp
$Comp
L power:GND #PWR0105
U 1 1
P 6250 3900
F 0 "#PWR0105" H 6250 3650 50  0001 C CNN
F 1 "GND" H 6255 3727 50  0000 C CNN
F 2 "" H 6250 3900 50  0001 C CNN
F 3 "" H 6250 3900 50  0001 C CNN
	1    6250 3900
	1    0    0    -1  
$EndComp
$Comp
L power:GND #PWR0106
U 1 1
P 3800 5650
F 0 "#PWR0106" H 3800 5400 50  0001 C CNN
F 1 "GND" H 3805 5477 50  0000 C CNN
F 2 "" H 3800 5650 50  0001 C CNN
F 3 "" H 3800 5650 50  0001 C CNN
	1    3800 5650
	1    0    0    -1  
$EndComp
$Comp
L power:GND #PWR0107
U 1 1
P 6250 5650
F 0 "#PWR0107" H 6250 5400 50  0001 C CNN
F 1 "GND" H 6255 5477 50  0000 C CNN
F 2 "" H 6250 5650 50  0001 C CNN
F 3 "" H 6250 5650 50  0001 C CNN
	1    6250 5650
	1    0    0    -1  
$EndComp
$Comp
L power:GND #PWR0108
U 1 1
P 3800 7400
F 0 "#PWR0108" H 3800 7150 50  0001 C CNN
F 1 "GND" H 3805 7227 50  0000 C CNN
F 2 "" H 3800 7400 50  0001 C CNN
F 3 "" H 3800 7400 50  0001 C CNN
	1    3800 7400
	1    0    0    -1  
$EndComp
$Comp
L power:GND #PWR0109
U 1 1
P 6250 7400
F 0 "#PWR0109" H 6250 7150 50  0001 C CNN
F 1 "GND" H 6255 7227 50  0000 C CNN
F 2 "" H 6250 7400 50  0001 C CNN
F 3 "" H 6250 7400 50  0001 C CNN
	1    6250 7400
	1    0    0    -1  
$EndComp
$EndSCHEMATC
